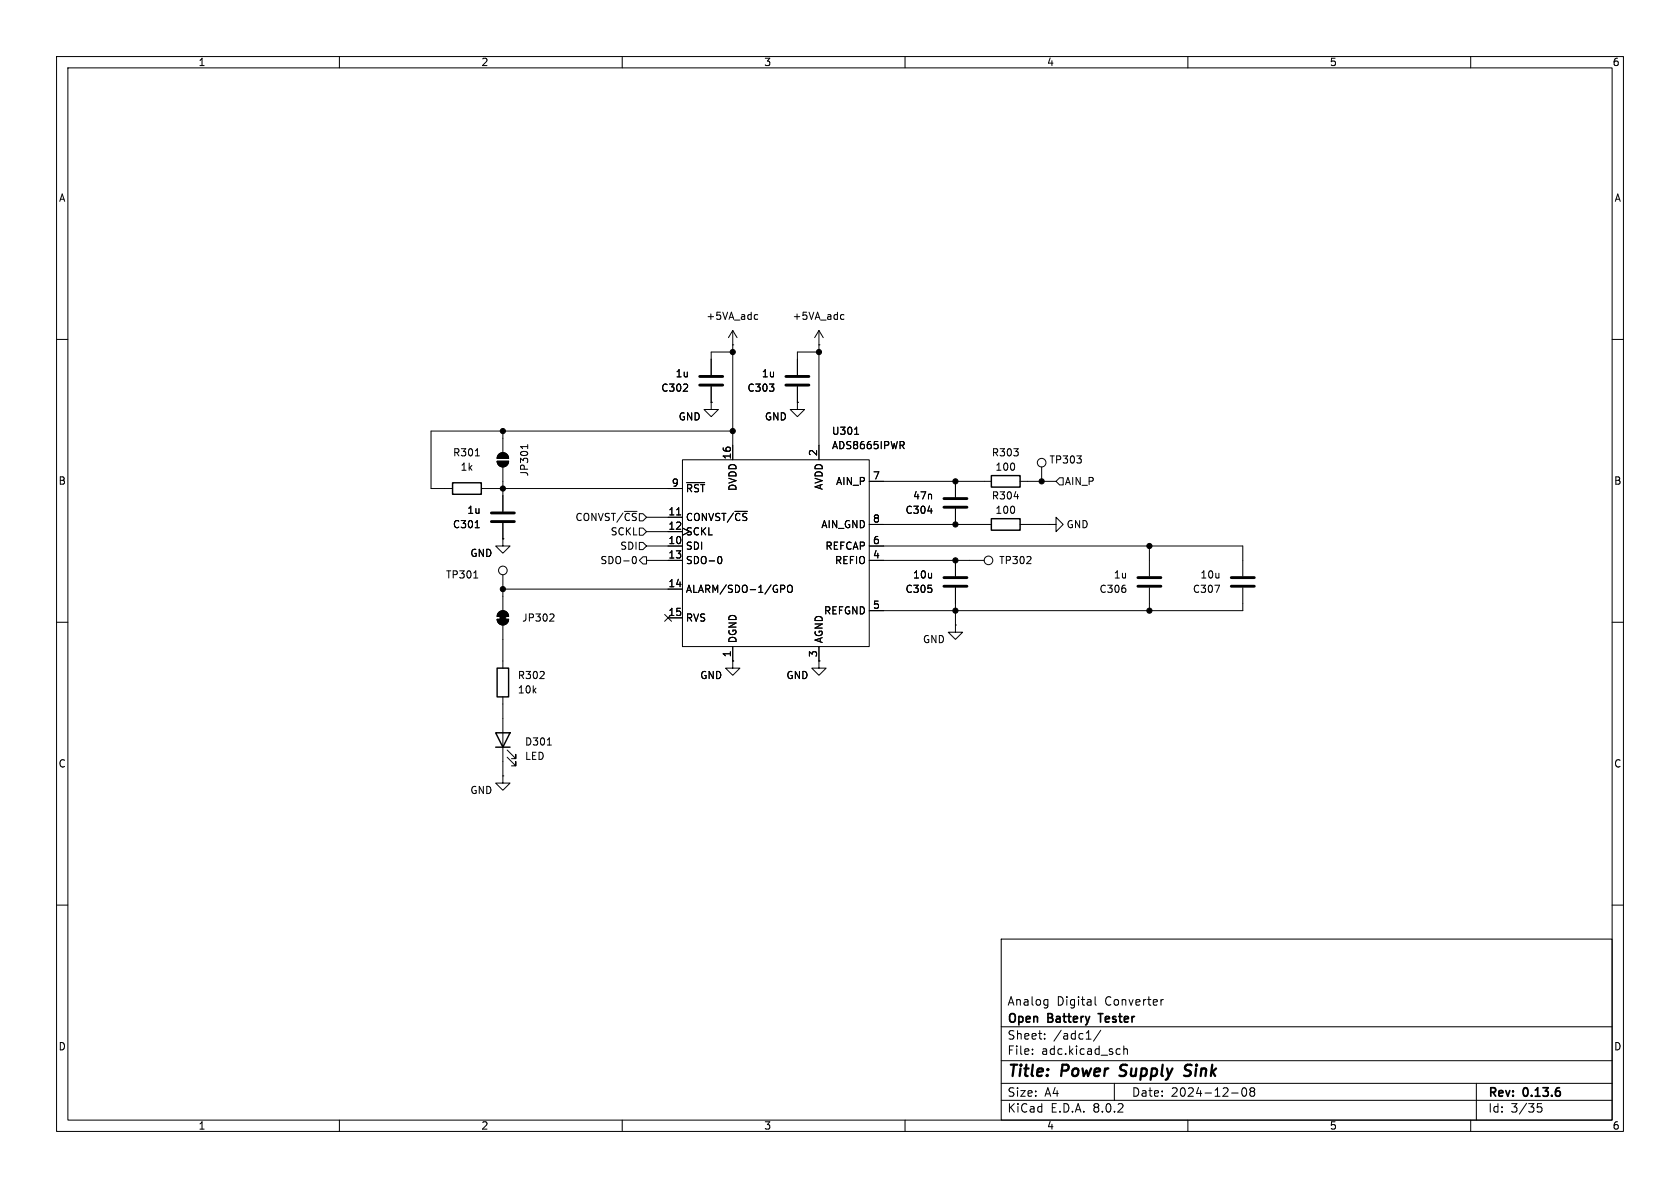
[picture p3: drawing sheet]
<svg xmlns="http://www.w3.org/2000/svg" width="297mm" height="210mm" viewBox="0 0 297 210" stroke-linecap="round" stroke-linejoin="round" font-family="sans-serif">
<g fill="none" stroke="#000" stroke-width=".18">
<path d="M10 10h277v190h-277zM12 12h273v186h-273zM60 10v2M110 10v2M160 10v2M210 10v2M260 10v2M10 60h2M129.5 58.4v22.9M129.5 58.4l-.7 1.3M129.5 58.4l.8 1.3M133.5 56.4h.5"/>
<path d="M133.5 55.7h.5M144.8 58.4l-.8 1.3M144.8 58.4v22.9M144.8 58.4l.7 1.3M148.7 56.4h.5M148.7 55.7h.5M285 60h2M88.9 76.2v3.8M93.3 78.6v.7M93.3 79h-1.3l.2 .1M125.7 71.1v1.3h1.3l-1.3 1.3-1.2-1.3h1.2M125.7 71.1h.1"/>
<path d="M125.7 68.3v2.8M129.5 61h.1M129.5 76.2h-53.3v10.2h3.8M129.5 62.2h-3.8v4.1M141 71.1v1.3h1.2l-1.2 1.3-1.3-1.3h1.3M141 71.1h.1M141 68.3v2.8M144.8 61h.1M144.8 62.2h-3.8v4.1M151.1 76.8h.7M159.4 78.7l.4 .6M159.6 78l.2 .3v.3l-.2 .1"/>
<path d="M84 93.3h.7M84 80.6h.8M85.1 86.4h35.5M87.9 81.5h2a1.02 1.02 0 0 1-1 1 1.02 1.02 0 0 1-1-1zM88.2 80.3a1.02 1.02 0 0 1 1.1-.2 1.02 1.02 0 0 1 .6 .9h-2zM88.9 95.3v1.2h1.3l-1.3 1.3-1.3-1.3h1.3M88.9 95.3h.1M88.9 82.6v7.8M88.9 92.5v2.8M112 98.4h.1a.68 .68 0 0 1 .4 .6 .68 .68 0 0 1-.4 .6h-.1M113 95.9h.7l.6 .6-.6 .7h-.7zM113 93.3h.7l.6 .7-.6 .6h-.7z"/>
<path d="M113.7 98.4h.6v1.3h-.6l-.7-.6zM114.3 96.5h6.3M114.3 91.4h6.3M114.3 94h6.3M114.3 99.1h6.3M119.6 91h.7M120.6 81.3h33.1v33h-33.1zM121.4 85.3h3.2M127.1 98.4h.1a.68 .68 0 0 1 .4 .6 .68 .68 0 0 1-.4 .6h-.1M153.7 85.1h21.6M153.7 92.7h21.6M153.7 96.5h66v5.4"/>
<path d="M153.7 99.1h20.3M164 90.3h.8M168.9 85.1v2.8M168.9 89.9v2.8M168.9 99.1v2.8M179.3 87.8h.8M180.3 85.1h6.4M180.3 92.7h5.1M184.1 82.6v2.5M185.4 92.7h1.3v-1.3l1.3 1.3-1.3 1.3v-1.3M185.4 92.7h.1M187.3 84.5h.7v1.2h-.7l-.6-.6z"/>
<path d="M203.2 96.5v5.4M10 110h2M83.7 102.2h.8M87.9 109.5h2a1.02 1.02 0 0 1-1 1 1.02 1.02 0 0 1-1-1zM88.2 108.3a1.02 1.02 0 0 1 1.1-.3 1.02 1.02 0 0 1 .6 1h-2zM88.9 101.6v6.4M88.9 110.5v7.6M88.9 104.1h31.7M97.7 108.5l.2 .3v.3l-.7 .7h.7M117.5 108.6l1.2 1.2M118.1 109.2h2.5M118.7 108.6l-1.2 1.2"/>
<path d="M129.5 116.8v1.3h1.3l-1.3 1.3-1.2-1.3h1.2M129.5 116.8h.1M129.5 114.3v2.5M138 103.4h.5l.2 .3-.1 .4h-.6M139.3 103.6l.2-.2a.43 .43 0 0 1 .6 .5v.4a.42 .42 0 0 1-.5 .4 .42 .42 0 0 1-.4-.4zM144.8 116.8v1.3h1.2l-1.2 1.3-1.3-1.3h1.3M144.8 116.8h.1M144.8 114.3v2.5M168.9 110.5v1.3h1.3l-1.3 1.2-1.3-1.2h1.3M168.9 110.5h.1M168.9 103.9v6.6M203.2 103.9v4.1"/>
<path d="M214.8 103.4h.8l-.5 1.3M219.7 103.9v4.1h-66M285 110h2M88.9 137.2v1.2h1.3l-1.3 1.3-1.3-1.3h1.3M88.9 137.2h.1M88.9 123.2v14M89.7 133.9l1.5 1.5v-.8v.8h-.8M89.7 132.6l1.5 1.5v-.7v.7h-.8M96.8 131.7h.7M10 160h2M285 160h2M177 166h108v32h-108z"/>
<path d="M185.1 176.7l.1 .1M185.2 176.7v1.2l-.1 .2M185.2 177.6l-.1 .1M193.6 176.2v1.3l.2 .2M205.7 176.7l-.3 .1-.2 .2M60 198v2M110 198v2M160 198v2M177 194.5h108M177 191.5h108M177 187.5h108M177 181.5h108"/>
<path d="M182.5 186.3v.1M182.5 185.5v.1M184.7 183.6v.1M184.7 182.8v.1M192 183.7h.9M194.6 182.1l-1.3 2M197 191.5v3M197.9 185.4l.1 .1M198 186.3l-.1 .1M198.7 184.9v1.5M198.7 185.5l.2-.1 .3 .1 .1 .9M210 198v2"/>
<path d="M217.7 193.2h1.2M219.7 192.4l.2-.1a.81 .81 0 0 1 .6 .6 .81 .81 0 0 1-.3 .8l-.2 .1a.81 .81 0 0 1-.3-1.4zM221.2 192.9l-.2-.2 .2-.4 .5 .1 .1 .2-.3 .3M221.2 192.9l-.2 .3v.3l.2 .3 .5-.1 .1-.2-.1-.4-.2-.2M221.2 192.9h.3M260 198v2M261 191.5v6.5M272.5 195.1h-.7l-.1 .7 .3-.1h.5l.1 .3-.1 .5-.2 .1-.6-.1"/>
<circle cx="174.8" cy="99.1" r=".76"/>
<circle cx="184.1" cy="81.8" r=".76"/>
<circle cx="88.9" cy="100.8" r=".76"/>
</g>
<path d="M197.9 190.1l.3 .1M198.2 188.4l-.1 .4v.2M210.4 190a.85 .85 0 0 1-1.1 .1M210.4 188.2l-.7 .1a.46 .46 0 0 0-.2 .5 .46 .46 0 0 0 .3 .4l.6 .2" fill="none" stroke="#000" stroke-width=".4"/>
<path d="M194.1 179.2h.9" fill="none" stroke="#000" stroke-width=".3"/>
<path d="M80 85.3h5.1v2.1h-5.1zM175.3 84.1h5v2h-5zM175.3 91.7h5v2h-5zM87.9 118.1h2v5.1h-2zM87.6 129.5h2.6l-1.3 2.6zM87.6 132.1h2.6" fill="none" stroke="#000" stroke-width=".25"/>
<g fill="#000" stroke="#000" stroke-width=".18">
<path d="M87.9 81.5h2a1.02 1.02 0 0 1-1 1 1.02 1.02 0 0 1-1-1zM88.2 80.3a1.02 1.02 0 0 1 1.1-.2 1.02 1.02 0 0 1 .6 .9h-2zM87.9 109.5h2a1.02 1.02 0 0 1-1 1 1.02 1.02 0 0 1-1-1zM88.4 108.7h1v1h-1zM88.2 108.3a1.02 1.02 0 0 1 1.1-.3 1.02 1.02 0 0 1 .6 1h-2z"/>
<circle cx="88.9" cy="76.2" r=".46"/>
<circle cx="129.5" cy="76.2" r=".46"/>
<circle cx="129.5" cy="62.2" r=".46"/>
<circle cx="144.8" cy="62.2" r=".46"/>
<circle cx="88.9" cy="86.4" r=".46"/>
<circle cx="168.9" cy="92.7" r=".46"/>
<circle cx="168.9" cy="99.1" r=".46"/>
<circle cx="168.9" cy="85.1" r=".46"/>
<circle cx="184.1" cy="85.1" r=".46"/>
<circle cx="203.2" cy="96.5" r=".46"/>
<circle cx="88.9" cy="104.1" r=".46"/>
<circle cx="168.9" cy="108" r=".46"/>
<circle cx="203.2" cy="108" r=".46"/>
</g>
<g fill="none" stroke="#000" stroke-width=".51">
<path d="M123.7 66.5h4.1M123.7 68.1h4.1M138.9 66.5h4.1M138.9 68.1h4.1M86.9 90.7h4M86.9 92.2h4M166.9 88.1h4M166.9 89.7h4M166.9 102.1h4M166.9 103.6h4M201.2 102.1h4M201.2 103.6h4"/>
<path d="M217.7 102.1h4M217.7 103.6h4"/>
</g>
<g font-size="2.8">
<text x="178" y="190.9">Title:</text>
<text x="187.7" y="190.9">Power</text>
<text x="198.8" y="190.9">Supply</text>
<text x="211.1" y="190.9">Sink</text>
</g>
<g font-size="2.1">
<text x="178" y="178">Analog</text>
<text x="186.8" y="178">Digital</text>
<text x="195.4" y="178">Converter</text>
<text x="178" y="184">Sheet:</text>
<text x="178" y="181.2">Open</text>
<text x="185.3" y="181.2">Battery</text>
<text x="186.2" y="184">/adc1/</text>
<text x="195" y="181.2">Tester</text>
<text x="178" y="186.7">File:</text>
<text x="184.1" y="186.7">adc.kicad_sch</text>
<text x="178" y="196.9">KiCad</text>
<text x="178" y="194.1">Size:</text>
<text x="184.7" y="194.1">A4</text>
<text x="185.7" y="196.9">E.D.A.</text>
<text x="193.3" y="196.9">8.0.2</text>
<text x="200" y="194.1">Date:</text>
<text x="207" y="194.1">2024-12-08</text>
<text x="263" y="194.3">Rev:</text>
<text x="263" y="196.9">Id:</text>
<text x="267.1" y="196.9">3/35</text>
<text x="269.4" y="194.3">0.13.6</text>
</g>
<g font-size="1.8">
<text x="35" y="11.9">1</text>
<text x="85" y="11.9">2</text>
<text x="135" y="11.9">3</text>
<text x="185" y="11.9">4</text>
<text x="235" y="11.9">5</text>
<text x="285" y="11.9">6</text>
<text x="10.3" y="35.9">A</text>
<text x="285.3" y="35.9">A</text>
<text x="124.8" y="56.7">+5VA_adc</text>
<text x="140" y="56.7">+5VA_adc</text>
<text x="116.8" y="69.4">C302</text>
<text x="119.3" y="66.9">1u</text>
<text x="132" y="69.4">C303</text>
<text x="134.6" y="66.9">1u</text>
<text x="119.9" y="74.5">GND</text>
<text x="135.1" y="74.5">GND</text>
<text x="147" y="77.1">U301</text>
<text x="80" y="80.9">R301</text>
<text x="81.3" y="83.4">1k</text>
<text x="129.3" y="81.3" transform="rotate(-90 129.3 81.3)">16</text>
<text x="144.5" y="80.7" transform="rotate(-90 144.5 80.7)">2</text>
<text x="147" y="79.6">ADS8665IPWR</text>
<text x="175.2" y="80.9">R303</text>
<text x="175.9" y="83.4">100</text>
<text x="185.4" y="82.1">TP303</text>
<text x="10.3" y="85.9">B</text>
<text x="93.6" y="84.3" transform="rotate(-90 93.6 84.3)">JP301</text>
<text x="118.7" y="86.1">9</text>
<text x="121.2" y="87.2">~{RST}</text>
<text x="130.4" y="86.9" transform="rotate(-90 130.4 86.9)">DVDD</text>
<text x="145.6" y="86.7" transform="rotate(-90 145.6 86.7)">AVDD</text>
<text x="147.7" y="86">AIN_P</text>
<text x="154.2" y="84.8">7</text>
<text x="161.3" y="88.5">47n</text>
<text x="175.2" y="88.5">R304</text>
<text x="188.2" y="86">AIN_P</text>
<text x="285.3" y="85.9">B</text>
<text x="80" y="93.6">C301</text>
<text x="82.5" y="91">1u</text>
<text x="101.6" y="92.3">CONVST/~{CS}</text>
<text x="107.9" y="94.8">SCKL</text>
<text x="118.1" y="91.2">11</text>
<text x="118.1" y="93.7">12</text>
<text x="121.2" y="92.3">CONVST/~{CS}</text>
<text x="121.2" y="94.8">SCKL</text>
<text x="145.1" y="93.6">AIN_GND</text>
<text x="154.2" y="92.5">8</text>
<text x="160" y="91">C304</text>
<text x="175.9" y="91">100</text>
<text x="188.5" y="93.6">GND</text>
<text x="83.1" y="98.7">GND</text>
<text x="106" y="99.9">SDO-0</text>
<text x="109.6" y="97.4">SDI</text>
<text x="118.1" y="96.3">10</text>
<text x="118.1" y="98.8">13</text>
<text x="121.2" y="97.4">SDI</text>
<text x="121.2" y="99.9">SDO-0</text>
<text x="145.8" y="97.4">REFCAP</text>
<text x="147.5" y="99.9">REFIO</text>
<text x="154.2" y="98.8">4</text>
<text x="154.2" y="96.3">6</text>
<text x="176.5" y="99.9">TP302</text>
<text x="78.7" y="102.5">TP301</text>
<text x="118.1" y="103.9">14</text>
<text x="121.2" y="105">ALARM/SDO-1/GPO</text>
<text x="154.2" y="107.7">5</text>
<text x="160" y="105">C305</text>
<text x="161.3" y="102.5">10u</text>
<text x="194.3" y="105">C306</text>
<text x="196.8" y="102.5">1u</text>
<text x="210.8" y="105">C307</text>
<text x="212.1" y="102.5">10u</text>
<text x="92.2" y="110.1">JP302</text>
<text x="118.1" y="109">15</text>
<text x="121.2" y="110.1">RVS</text>
<text x="130.4" y="113.8" transform="rotate(-90 130.4 113.8)">DGND</text>
<text x="145.6" y="108.8">REFGND</text>
<text x="145.6" y="113.8" transform="rotate(-90 145.6 113.8)">AGND</text>
<text x="163.1" y="113.9">GND</text>
<text x="129.3" y="116.3" transform="rotate(-90 129.3 116.3)">1</text>
<text x="144.5" y="116.3" transform="rotate(-90 144.5 116.3)">3</text>
<text x="91.4" y="120.2">R302</text>
<text x="91.4" y="122.8">10k</text>
<text x="123.7" y="120.2">GND</text>
<text x="138.9" y="120.2">GND</text>
<text x="92.7" y="132">D301</text>
<text x="10.3" y="135.9">C</text>
<text x="92.7" y="134.5">LED</text>
<text x="285.3" y="135.9">C</text>
<text x="83.1" y="140.6">GND</text>
<text x="10.3" y="185.9">D</text>
<text x="285.3" y="185.9">D</text>
<text x="35" y="199.9">1</text>
<text x="85" y="199.9">2</text>
<text x="135" y="199.9">3</text>
<text x="185" y="199.9">4</text>
<text x="235" y="199.9">5</text>
<text x="285" y="199.9">6</text>
</g>
</svg>
